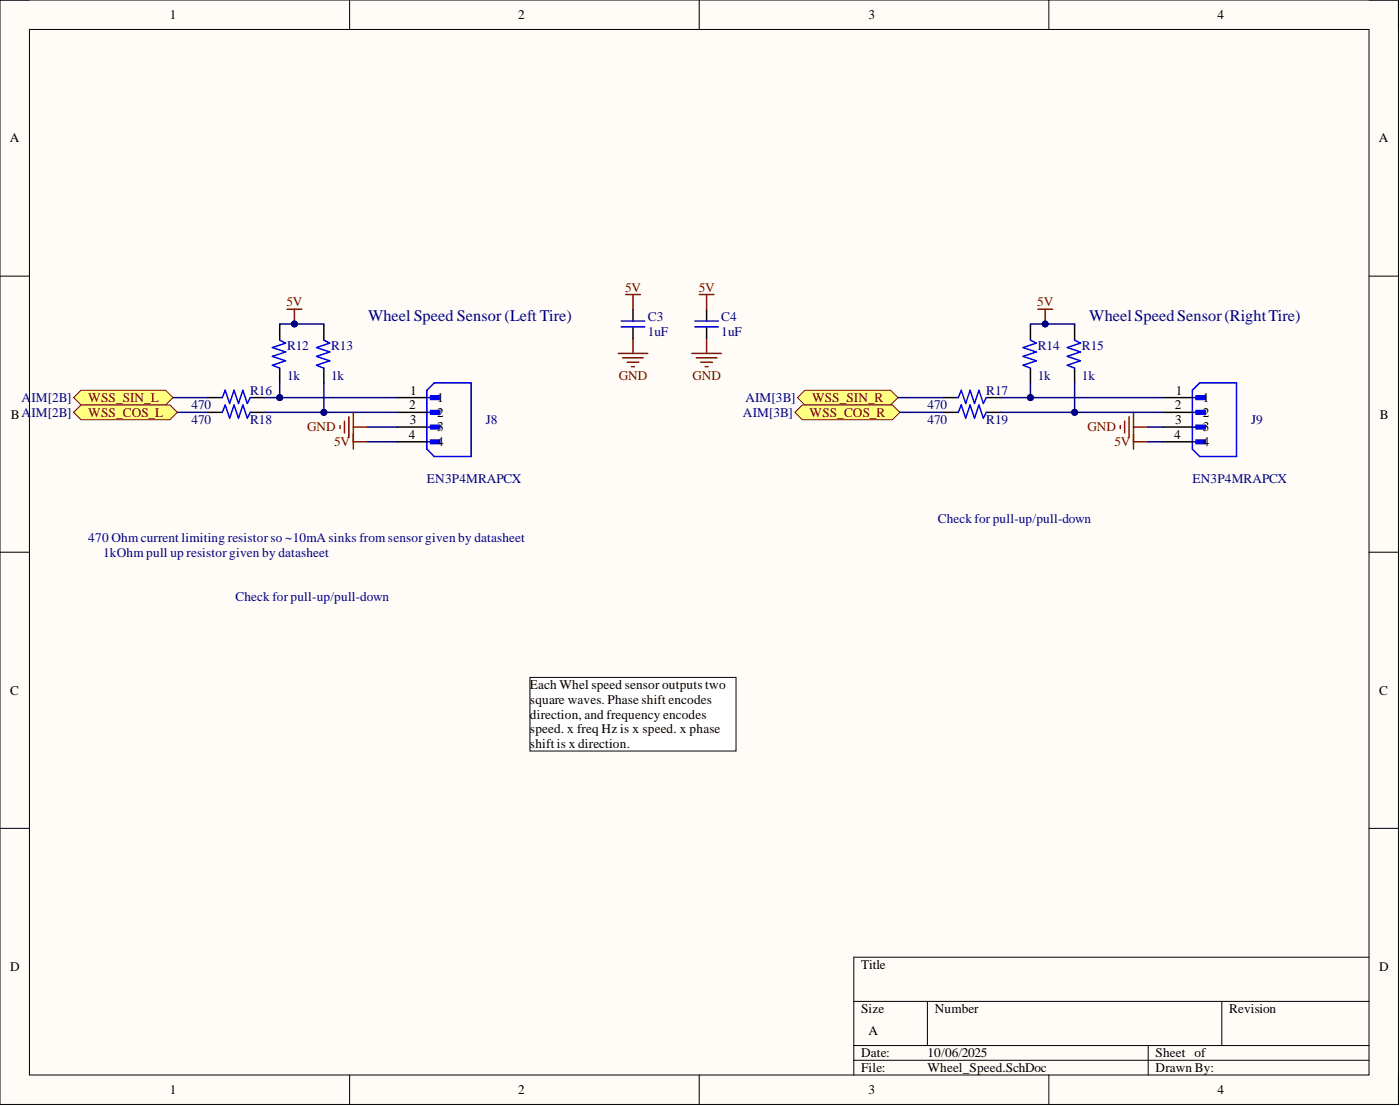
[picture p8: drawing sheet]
<svg xmlns="http://www.w3.org/2000/svg" width="241mm" height="190mm" viewBox="0 0 241 190" stroke-linecap="round" stroke-linejoin="round" font-family="sans-serif">
<path d="M0 0h241v190.2h-241z" fill-rule="evenodd" fill="#fffcf8"/>
<path d="M0 0h241v190.2h-241z" fill="none" stroke="#000" stroke-width=".17"/>
<path d="M5.1 5.1h230.9v180.1h-230.9z" fill-rule="evenodd" fill="#fffcf8"/>
<g fill="none" stroke="#000" stroke-width=".17">
<path d="M0 0h5.1M5.1 5.1h230.9v180.1h-230.9zM60.3 0v5.1M120.5 0v5.1M180.8 0v5.1M236 0h5v5.1M0 47.6h5.1M236 47.6h5M0 95.1h5.1M236 95.1h5M0 142.7h5.1M236 142.7h5"/>
<path d="M147.2 172.5h88.8M159.8 172.5v7.6M210.6 172.5v7.6M236 164.9h-88.8v20.3M60.3 185.2v5M120.5 185.2v5M147.2 180.1h88.8M147.2 182.6h88.8M180.8 185.2v5M197.9 180.1v5.1M241 185.2v5"/>
</g>
<path d="M74.2 68.2h1.6v.6h-1.6z" fill-rule="evenodd" fill="#00f"/>
<path d="M74.2 68.2h1.6v.6h-1.6z" fill="none" stroke="#00f" stroke-width=".25"/>
<path d="M74.2 70.7h1.6v.6h-1.6z" fill-rule="evenodd" fill="#00f"/>
<path d="M74.2 70.7h1.6v.6h-1.6z" fill="none" stroke="#00f" stroke-width=".25"/>
<path d="M74.2 73.2h1.6v.7h-1.6z" fill-rule="evenodd" fill="#00f"/>
<path d="M74.2 73.2h1.6v.7h-1.6z" fill="none" stroke="#00f" stroke-width=".25"/>
<path d="M74.2 75.8h1.6v.6h-1.6z" fill-rule="evenodd" fill="#00f"/>
<path d="M48.2 58.6l1 .5-2.3 .8 2.3 .7-2.3 .8 2.3 .7-2.3 .8 1.3 .5M55.8 58.6l1 .5-2.3 .8 2.3 .7-2.3 .8 2.3 .7-2.3 .8 1.3 .5M38.3 71l.5-1.2 .8 2.2 .7-2.2 .8 2.2 .8-2.2 .7 2.2 .5-1M73.6 67.2l1.2-1.3h6.4v12.7h-6.4l-1.2-1.2zM73.6 68.5h1.9M73.6 71h1.9M73.6 73.6h1.9M73.6 76.1h1.9M74.2 75.8h1.6v.6h-1.6z" fill="none" stroke="#00f" stroke-width=".25"/>
<path d="M48.2 56.1v2.5M55.8 56.1v2.5M35.8 71h2.5M43.1 71h2.6M48.2 63.4v2.5M55.8 63.4v2.5M68.5 68.5h5.1M68.5 71h5.1M68.5 73.6h5.1M68.5 76.1h5.1" fill="none" stroke="#000" stroke-width=".25"/>
<path d="M206.1 68.2h1.6v.6h-1.6z" fill-rule="evenodd" fill="#00f"/>
<path d="M206.1 68.2h1.6v.6h-1.6z" fill="none" stroke="#00f" stroke-width=".25"/>
<path d="M206.1 70.7h1.6v.6h-1.6z" fill-rule="evenodd" fill="#00f"/>
<path d="M206.1 70.7h1.6v.6h-1.6z" fill="none" stroke="#00f" stroke-width=".25"/>
<path d="M206.1 73.2h1.6v.7h-1.6z" fill-rule="evenodd" fill="#00f"/>
<path d="M206.1 73.2h1.6v.7h-1.6z" fill="none" stroke="#00f" stroke-width=".25"/>
<path d="M206.1 75.8h1.6v.6h-1.6z" fill-rule="evenodd" fill="#00f"/>
<path d="M177.6 58.6l1 .5-2.3 .8 2.3 .7-2.3 .8 2.3 .7-2.3 .8 1.3 .5M185.2 58.6l1 .5-2.3 .8 2.3 .7-2.3 .8 2.3 .7-2.3 .8 1.3 .5M38.3 68.5l.5-1.3 .8 2.3 .7-2.3 .8 2.3 .8-2.3 .7 2.3 .5-1M165.2 71l.5-1.2 .7 2.2 .8-2.2 .8 2.2 .7-2.2 .8 2.2 .5-1M165.2 68.5l.5-1.3 .7 2.3 .8-2.3 .8 2.3 .7-2.3 .8 2.3 .5-1M205.5 67.2l1.3-1.3h6.3v12.7h-6.3l-1.3-1.2zM205.5 68.5h1.9M205.5 71h1.9M205.5 73.6h1.9M205.5 76.1h1.9M206.1 75.8h1.6v.6h-1.6z" fill="none" stroke="#00f" stroke-width=".25"/>
<g fill="none" stroke="#000" stroke-width=".25">
<path d="M177.6 56.1v2.5M185.2 56.1v2.5M35.8 68.5h2.5M43.1 68.5h2.6M162.6 68.5h2.6M162.6 71h2.6M170 68.5h2.5M170 71h2.5M177.6 63.4v2.5M185.2 63.4v2.5M200.4 68.5h5.1M200.4 71h5.1"/>
<path d="M200.4 73.6h5.1M200.4 76.1h5.1"/>
</g>
<path d="M193.1 73.3v.5M193.8 72.5v2.1M194.6 71.8v3.5M195.4 71v5.1M195.4 73.6h2.5" fill="none" stroke="#800000" stroke-width=".25"/>
<path d="M91.3 116.7h35.6v12.7h-35.6z" fill-rule="evenodd" fill="#fff"/>
<path d="M91.3 116.7h35.6v12.7h-35.6z" fill="none" stroke="#000" stroke-width=".17"/>
<path d="M109.1 58.3v2.6M121.8 58.3v2.6M106.6 60.9h5M107.3 61.6h3.6M108.1 62.4h2M108.8 63.2h.6M119.2 60.9h5.1M120 61.6h3.6M120.8 62.4h2M121.5 63.2h.5" fill="none" stroke="#800000" stroke-width=".25"/>
<path d="M109.1 53.3v2M109.1 56.3v2M121.8 53.3v2M121.8 56.3v2" fill="none" stroke="#000" stroke-width=".25"/>
<path d="M107.1 56.3h4M107.1 55.3h4M119.8 56.3h4M119.8 55.3h4" fill="none" stroke="#00f" stroke-width=".25"/>
<path d="M137.5 68.5l1.2-1.3h14.8l1.3 1.3-1.3 1.3h-14.8z" fill-rule="evenodd" fill="#ffff80"/>
<path d="M137.5 68.5l1.2-1.3h14.8l1.3 1.3-1.3 1.3h-14.8z" fill="none" stroke="#800000" stroke-width=".17"/>
<path d="M12.7 68.5l1.3-1.3h14.5l1.3 1.3-1.3 1.3h-14.5z" fill-rule="evenodd" fill="#ffff80"/>
<path d="M12.7 68.5l1.3-1.3h14.5l1.3 1.3-1.3 1.3h-14.5z" fill="none" stroke="#800000" stroke-width=".17"/>
<path d="M137 71l1.3-1.2h15.5l1.3 1.2-1.3 1.3h-15.5z" fill-rule="evenodd" fill="#ffff80"/>
<path d="M137 71l1.3-1.2h15.5l1.3 1.2-1.3 1.3h-15.5z" fill="none" stroke="#800000" stroke-width=".17"/>
<path d="M12.7 71l1.3-1.2h15.3l1.3 1.2-1.3 1.3h-15.3z" fill-rule="evenodd" fill="#ffff80"/>
<path d="M12.7 71l1.3-1.2h15.3l1.3 1.2-1.3 1.3h-15.3z" fill="none" stroke="#800000" stroke-width=".17"/>
<path d="M107.8 50.7h2.6M109.1 50.7v2.6M120.5 50.7h2.6M121.8 50.7v2.6M178.9 53.3h2.5M180.1 53.3v2.5" fill="none" stroke="#800000" stroke-width=".25"/>
<circle cx="180.1" cy="55.8" r=".51" fill="#000080"/>
<circle cx="180.1" cy="55.8" r=".51" fill="none" stroke="#000080" stroke-width=".17"/>
<path d="M49.5 53.3h2.5M50.7 53.3v2.5M195.4 74.8v2.6M195.4 76.1h2.5" fill="none" stroke="#800000" stroke-width=".25"/>
<circle cx="50.7" cy="55.8" r=".51" fill="#000080"/>
<circle cx="50.7" cy="55.8" r=".51" fill="none" stroke="#000080" stroke-width=".17"/>
<path d="M48.2 56.1v-.3h7.6v.3" fill="none" stroke="#000080" stroke-width=".25"/>
<circle cx="50.7" cy="55.8" r=".51" fill="#000080"/>
<circle cx="50.7" cy="55.8" r=".51" fill="none" stroke="#000080" stroke-width=".17"/>
<path d="M177.6 56.1v-.3h7.6v.3" fill="none" stroke="#000080" stroke-width=".25"/>
<circle cx="180.1" cy="55.8" r=".51" fill="#000080"/>
<circle cx="180.1" cy="55.8" r=".51" fill="none" stroke="#000080" stroke-width=".17"/>
<path d="M48.2 65.9v2.6" fill="none" stroke="#000080" stroke-width=".25"/>
<circle cx="48.2" cy="68.5" r=".51" fill="#000080"/>
<circle cx="48.2" cy="68.5" r=".51" fill="none" stroke="#000080" stroke-width=".17"/>
<path d="M177.6 65.9v2.6" fill="none" stroke="#000080" stroke-width=".25"/>
<circle cx="177.6" cy="68.5" r=".51" fill="#000080"/>
<circle cx="177.6" cy="68.5" r=".51" fill="none" stroke="#000080" stroke-width=".17"/>
<path d="M29.8 68.5h6M30.6 71h5.2M45.7 68.5h22.8M154.8 68.5h7.8M155.1 71h7.5" fill="none" stroke="#000080" stroke-width=".25"/>
<circle cx="48.2" cy="68.5" r=".51" fill="#000080"/>
<circle cx="48.2" cy="68.5" r=".51" fill="none" stroke="#000080" stroke-width=".17"/>
<path d="M45.7 71h22.8" fill="none" stroke="#000080" stroke-width=".25"/>
<circle cx="55.8" cy="71" r=".51" fill="#000080"/>
<circle cx="55.8" cy="71" r=".51" fill="none" stroke="#000080" stroke-width=".17"/>
<path d="M172.5 68.5h27.9" fill="none" stroke="#000080" stroke-width=".25"/>
<circle cx="177.6" cy="68.5" r=".51" fill="#000080"/>
<circle cx="177.6" cy="68.5" r=".51" fill="none" stroke="#000080" stroke-width=".17"/>
<path d="M172.5 71h27.9" fill="none" stroke="#000080" stroke-width=".25"/>
<circle cx="185.2" cy="71" r=".51" fill="#000080"/>
<circle cx="185.2" cy="71" r=".51" fill="none" stroke="#000080" stroke-width=".17"/>
<path d="M185.2 65.9v5.1" fill="none" stroke="#000080" stroke-width=".25"/>
<circle cx="185.2" cy="71" r=".51" fill="#000080"/>
<circle cx="185.2" cy="71" r=".51" fill="none" stroke="#000080" stroke-width=".17"/>
<path d="M55.8 65.9v5.1M63.4 73.6h5.1M63.4 76.1h5.1M197.9 73.6h2.5M197.9 76.1h2.5" fill="none" stroke="#000080" stroke-width=".25"/>
<path d="M58.6 73.3v.5M59.4 72.5v2.1M60.1 71.8v3.5M60.9 71v6.4M60.9 73.6h2.5M60.9 76.1h2.5" fill="none" stroke="#800000" stroke-width=".25"/>
<circle cx="55.8" cy="71" r=".51" fill="#000080"/>
<circle cx="55.8" cy="71" r=".51" fill="none" stroke="#000080" stroke-width=".17"/>
<g font-size="2.8" fill="#000080">
<text x="63.4" y="55.2">Wheel Speed Sensor (Left Tire)</text>
<text x="187.8" y="55.2">WheelSpeedSensor(RightTire)</text>
</g>
<g font-size="2.3">
<text x="29.3" y="3.3">1</text>
<text x="89.3" y="3.3">2</text>
<text x="149.7" y="3.3">3</text>
<text x="209.8" y="3.3">4</text>
<text x="1.7" y="24.5">A</text>
<text x="237.7" y="24.5">A</text>
<text x="70.5" y="70.5">2</text>
<text x="70.7" y="68">1</text>
<text x="75.4" y="69.2">1</text>
<text x="75.4" y="71.8">2</text>
<text x="202.5" y="70.5">2</text>
<text x="202.6" y="68">1</text>
<text x="207.3" y="69.2">1</text>
<text x="207.3" y="71.8">2</text>
<text x="1.9" y="72.1">BA</text>
<text x="70.4" y="75.6">4</text>
<text x="70.6" y="73.1">3</text>
<text x="75.4" y="74.3">3</text>
<text x="75.4" y="76.9">4</text>
<text x="202.4" y="75.6">4</text>
<text x="202.6" y="73.1">3</text>
<text x="207.3" y="74.3">3</text>
<text x="207.3" y="76.9">4</text>
<text x="237.8" y="72.1">B</text>
<text x="1.8" y="119.6">C</text>
<text x="91.3" y="118.7">Each Whel speed sensor outputs two</text>
<text x="237.7" y="119.6">C</text>
<text x="91.3" y="121.2">square waves. Phase shift encodes</text>
<text x="91.3" y="123.8">direction, and frequency encodes</text>
<text x="91.3" y="126.3">speed. x freq Hz is x speed. x phase</text>
<text x="91.3" y="128.9">shift is x direction.</text>
<text x="1.8" y="167.2">D</text>
<text x="148.4" y="166.9">Title</text>
<text x="237.7" y="167.2">D</text>
<text x="148.4" y="174.5">Size</text>
<text x="149.7" y="178.3">A</text>
<text x="161.1" y="174.5">Number</text>
<text x="211.9" y="174.5">Revision</text>
<text x="148.4" y="182.1">Date:</text>
<text x="148.4" y="184.7">File:</text>
<text x="159.8" y="182.1">10/06/2025</text>
<text x="159.8" y="184.7">Wheel_Speed.SchDoc</text>
<text x="199.2" y="182.1">Sheet of</text>
<text x="199.2" y="184.7">Drawn By:</text>
<text x="29.3" y="188.5">1</text>
<text x="89.3" y="188.5">2</text>
<text x="149.7" y="188.5">3</text>
<text x="209.8" y="188.5">4</text>
</g>
<g font-size="2.3" fill="#800000">
<text x="49.4" y="52.8">5V</text>
<text x="107.7" y="50.2">5V</text>
<text x="120.4" y="50.2">5V</text>
<text x="178.8" y="52.8">5V</text>
<text x="106.6" y="65.4">GND</text>
<text x="119.3" y="65.4">GND</text>
<text x="15.2" y="69.2">WSS_SIN_L</text>
<text x="15.2" y="71.8">WSS_COS_L</text>
<text x="139.5" y="71.8">WSS_COS_R</text>
<text x="140" y="69.2">WSS_SIN_R</text>
<text x="52.9" y="74.3">GND</text>
<text x="57.6" y="76.9">5V</text>
<text x="187.4" y="74.3">GND</text>
<text x="192.1" y="76.9">5V</text>
</g>
<g font-size="2.3" fill="#000080">
<text x="111.6" y="57.8">1uF</text>
<text x="111.6" y="55.3">C3</text>
<text x="124.3" y="57.8">1uF</text>
<text x="124.3" y="55.3">C4</text>
<text x="49.5" y="65.4">1k</text>
<text x="49.5" y="60.4">R12</text>
<text x="57.1" y="65.4">1k</text>
<text x="57.1" y="60.4">R13</text>
<text x="178.9" y="65.4">1k</text>
<text x="178.9" y="60.4">R14</text>
<text x="186.5" y="65.4">1k</text>
<text x="186.5" y="60.4">R15</text>
<text x="3.7" y="69.2">A</text>
<text x="5.4" y="69.2">IM[2B]</text>
<text x="5.4" y="71.8">IM[2B]</text>
<text x="33" y="70.5">470</text>
<text x="43.1" y="68">R16</text>
<text x="128" y="71.8">AIM[3B]</text>
<text x="128.5" y="69.2">AIM[3B]</text>
<text x="159.8" y="70.5">470</text>
<text x="170" y="68">R17</text>
<text x="33" y="73.1">470</text>
<text x="43.1" y="73.1">R18</text>
<text x="83.7" y="73.1">J8</text>
<text x="159.8" y="73.1">470</text>
<text x="170" y="73.1">R19</text>
<text x="215.7" y="73.1">J9</text>
<text x="73.6" y="83.2">EN3P4MRAPCX</text>
<text x="205.5" y="83.2">EN3P4MRAPCX</text>
<text x="15.2" y="93.3">470 Ohm current limiting resistor so ~10mA sinks from sensor given by datasheet</text>
<text x="17.8" y="95.9">1kOhm pull up resistor given by datasheet</text>
<text x="161.6" y="90">Check for pull-up/pull-down</text>
<text x="40.6" y="103.5">Check for pull-up/pull-down</text>
</g>
</svg>
